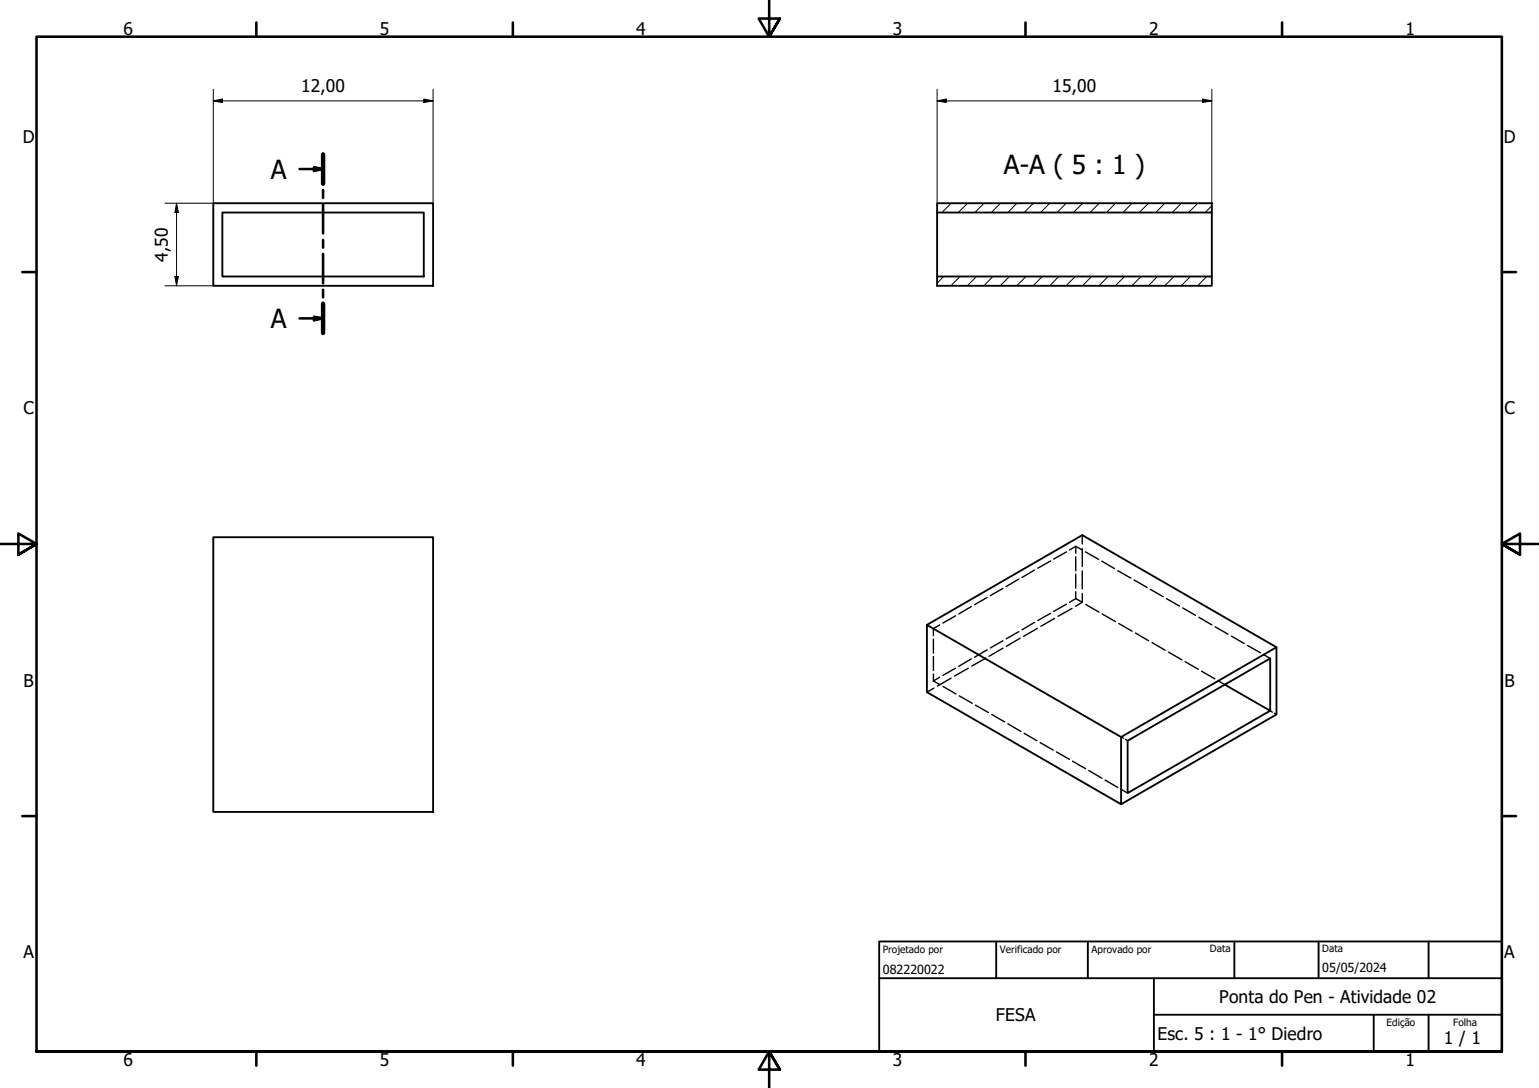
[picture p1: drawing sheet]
<svg xmlns="http://www.w3.org/2000/svg" width="420mm" height="297mm" viewBox="0 0 420 297" stroke-linecap="round" stroke-linejoin="round" font-family="sans-serif">
<!-- layer: Hachura (ISO) -->
<g fill="none" stroke="#000" stroke-width=".27">
<path d="M259.7 55.5l-2.5 2.5M264.2 55.5l-2.6 2.5M268.7 55.5l-2.6 2.5M273.1 55.5l-2.5 2.5M277.6 55.5l-2.5 2.5M282.1 55.5l-2.5 2.5M286.6 55.5l-2.5 2.5M291.1 55.5l-2.5 2.5M295.6 55.5l-2.5 2.5M300.1 55.5l-2.5 2.5M304.5 55.5l-2.4 2.5M309.1 55.5l-2.5 2.5"/>
<path d="M313.6 55.5l-2.6 2.5M318 55.5l-2.5 2.5M322.5 55.5l-2.5 2.5M327 55.5l-2.5 2.5M330.8 56.2l-1.8 1.8M257.6 75.5l-1.8 1.8M262.1 75.5l-2.5 2.5M266.6 75.5l-2.5 2.5M271.1 75.5l-2.5 2.5M275.6 75.5l-2.6 2.5M280.1 75.5l-2.5 2.5M284.5 75.5l-2.4 2.5"/>
<path d="M289.1 75.5l-2.5 2.5M293.6 75.5l-2.6 2.5M298 75.5l-2.5 2.5M302.5 75.5l-2.5 2.5M307 75.5l-2.5 2.5M311.5 75.5l-2.5 2.5M316 75.5l-2.5 2.5M320.5 75.5l-2.5 2.5M325 75.5l-2.5 2.5M329.4 75.5l-2.4 2.5"/>
</g>
<path d="M58.2 55.5h60v22.5h-60zM60.7 58h55v17.5h-55zM255.8 55.5h75v2.5h-75zM255.8 58v17.5M330.8 58v17.5M255.8 75.5h75v2.5h-75zM58.2 146.7h60v75h-60zM253 170.6l53.1 30.6v18.4l-53.1-30.6zM253 170.6l42.5-24.5 53 30.6-42.4 24.5M348.5 176.7v18.4l-42.4 24.5M334.4 186.9l12.4 7.1-39 22.5v-14.3l39-22.4v14.2" fill="none" stroke="#000" stroke-width=".51"/>
<!-- layer: Oculto (ISO) -->
<g fill="none" stroke="#000" stroke-width=".38">
<path d="M278.1 158.1l-3.4 2M282.4 155.6l-3.4 2.1M286.8 153.1l-3.5 2M291.1 150.7l-3.4 1.9M292 150.2l1.7-1.1 1.8 1.1M293.7 149.1v2M293.7 152v3.8M293.7 156.8v3.8M295.5 146.1v2.4M295.5 149.8v4.9M295.5 155.9v4.9M296.4 150.7l3.5 2"/>
<path d="M300.8 153.2l3.5 2M305.2 155.8l3.5 2M309.6 158.4l3.6 2M254.8 174.5v3.8M254.8 179.2v3.9M256.5 170.6l-1.7 1v1.9M260.9 168.1l-3.5 2M265.2 165.6l-3.5 2M265.2 179.9l-3.5 2M269.1 179.7l-3.8 2.1M269.5 163.1l-3.4 2M269.5 177.4l-3.4 2"/>
<path d="M273.8 160.6l-3.4 2M273.8 174.9l-3.4 2M273.8 177l-3.8 2.2M278.1 172.5l-3.4 1.9M278.5 174.2l-3.7 2.3M282.4 169.9l-3.4 2M283.2 171.6l-3.7 2.1M286.8 167.4l-3.5 2M287.9 168.8l-3.7 2.2M291.1 165l-3.4 1.9M292.7 166.1l-3.8 2.2M293.7 163.4l-1.7 1.1"/>
<path d="M293.7 163.4l1.8 1.1M293.7 161.5v1.9M295.5 162v2.5l-1.9 1M296.4 165l3.6 2.1M300.9 167.6l3.6 2.1M305.4 170.2l3.7 2.1M310 172.8l3.6 2.1M314.1 160.9l3.5 2M314.5 175.4l3.6 2.1M318.5 163.4l3.5 2.1M319 178l3.6 2.1M322.9 166l3.5 2"/>
<path d="M327.3 168.5l3.5 2.1M331.7 171.1l3.6 2.1M336.2 173.7l3.5 2M340.6 176.2l3.5 2M345 178.7l1.8 1.1M254.8 184v1.9M254.8 185.9l1.8 1M255 187.9l-2 1.1M256.5 184.9l-1.7 1M257.5 187.4l3.5 2.1M259.7 185.2l-3.8 2.1M260.9 182.4l-3.5 2"/>
<path d="M261.9 190l3.5 2M264.4 182.4l-3.8 2.2M266.3 192.5l3.6 2M270.8 195.1l3.5 2M275.1 197.6l3.6 2.1M323.5 180.6l3.7 2.1M328 183.2l3.7 2.1M332.5 185.9l1.9 1M346.8 194l.5 .4M347.9 194.7l.6 .4M279.6 200.2l3.5 2M284 202.7l3.5 2.1"/>
<path d="M288.4 205.3l3.6 2M292.8 207.8l3.6 2.1M297.2 210.4l3.6 2.1M301.7 213l3.5 2M306.1 201.2l.6 .3M306.1 215.5l1.7 1M307.3 201.9l.5 .3"/>
</g>
<!-- layer: Linha de corte  (ISO) -->
<path d="M81.8 46.2h6.4M85.7 45.6l2.5 .6-2.5 .5zM88.2 42.1v8.1M88.2 51.9v2.1M88.2 55.7v8M88.2 65.5v2.1M88.2 69.3v8M88.2 79.1v2.1M81.8 86.9h6.4M85.7 86.5l2.5 .4-2.5 .5zM88.2 82.9v8" fill="none" stroke="#000" stroke-width=".7"/>
<path d="M88.2 42.1v8.1M88.2 82.9v8" fill="none" stroke="#000" stroke-width="1.2"/>
<path d="M85.7 45.6l2.5 .6-2.5 .5zM85.7 86.5l2.5 .4-2.5 .5z" fill="#000"/>
<!-- layer: Borda (ISO) -->
<g fill="none" stroke="#000" stroke-width=".7">
<path d="M70 6.1v3.9M140 6.1v3.9M210 0v10l-2.9-4.9h5.8l-2.9 4.9 2.9-4.9M280 6.1v3.9M350 6.1v3.9M6.1 74.3h3.9M410 74.3h3.9M0 148.5h10l-5-2.8v5.7l5-2.9-5 2.9M420 148.5h-10l5-2.8v5.7l-5-2.9 5 2.9M6.1 222.8h3.9M410 222.8h3.9M10 287.1v-277.1h400v277.1h-400h400"/>
<path d="M70 287.1v3.8M140 287.1v3.8M212.9 292l-2.9-4.9 2.9 4.9h-5.8l2.9-4.9v9.9M280 287.1v3.8M350 287.1v3.8"/>
</g>
<path d="M240 257h170v30.1h-170zM272 257v10.1M297 257v10.1M337 257v10.1M360 257v10.1M390 257v10.1M240 267.1h170M315 277h95M315 267.1v20M375 277v10.1M390 277v10.1" fill="none" stroke="#000" stroke-width=".51"/>
<g fill="none" stroke="#000" stroke-width=".27">
<path d="M58.2 27.5l2.5-.5v1zM58.2 27.5h60M58.2 24.4v31.1h-13.2M115.7 27l2.5 .5-2.5 .5zM118.2 24.4v31.1M255.8 27.5l2.5-.5v1zM255.8 27.5h75M255.8 24.4v31.1M328.3 27l2.5 .5-2.5 .5zM330.8 24.4v31.1M48.2 55.5l.5 2.5h-.9zM48.2 55.5v22.5"/>
<path d="M45 78h13.2M47.8 75.5h.9l-.5 2.5z"/>
</g>
<path d="M58.2 27.5l2.5-.5v1zM115.7 27l2.5 .5-2.5 .5zM255.8 27.5l2.5-.5v1zM328.3 27l2.5 .5-2.5 .5zM48.2 55.5l.5 2.5h-.9zM47.8 75.5h.9l-.5 2.5z" fill="#000"/>
<g font-size="7.2">
<text x="274.1" y="47.5">A-A ( 5 : 1 )</text>
<text x="73.9" y="48.8">A</text>
<text x="73.9" y="89.6">A</text>
</g>
<g font-size="4.8">
<text x="33.7" y="9.6">6</text>
<text x="103.7" y="9.6">5</text>
<text x="173.7" y="9.6">4</text>
<text x="243.7" y="9.6">3</text>
<text x="313.7" y="9.6">2</text>
<text x="383.7" y="9.6">1</text>
<text x="82.2" y="25.1">12,00</text>
<text x="287.3" y="25.1">15,00</text>
<text x="6.2" y="38.9">D</text>
<text x="410.5" y="38.9">D</text>
<text x="45.8" y="71.4" transform="rotate(-90 45.8 71.4)">4,50</text>
<text x="6.4" y="113.1">C</text>
<text x="410.7" y="113.1">C</text>
<text x="6.4" y="187.4">B</text>
<text x="410.7" y="187.4">B</text>
<text x="6.4" y="261.7">A</text>
<text x="410.7" y="261.7">A</text>
<text x="332.9" y="273.9">Ponta do Pen - Atividade 02</text>
<text x="271.9" y="278.8">FESA</text>
<text x="316" y="283.8">Esc. 5 : 1 - 1° Diedro</text>
<text x="394.2" y="285">1 / 1</text>
<text x="33.7" y="290.9">6</text>
<text x="103.7" y="290.9">5</text>
<text x="173.7" y="290.9">4</text>
<text x="243.7" y="290.9">3</text>
<text x="313.7" y="290.9">2</text>
<text x="383.7" y="290.9">1</text>
</g>
<g font-size="3.4">
<text x="241" y="266">082220022</text>
<text x="361" y="265.5">05/05/2024</text>
</g>
<g font-size="2.7">
<text x="241" y="260.1">Projetado por</text>
<text x="273" y="260.1">Verificado por</text>
<text x="298" y="260.1">Aprovado por</text>
<text x="330.3" y="260">Data</text>
<text x="361" y="260">Data</text>
<text x="378.5" y="280.2">Edição</text>
<text x="396.7" y="280.1">Folha</text>
</g>
</svg>
